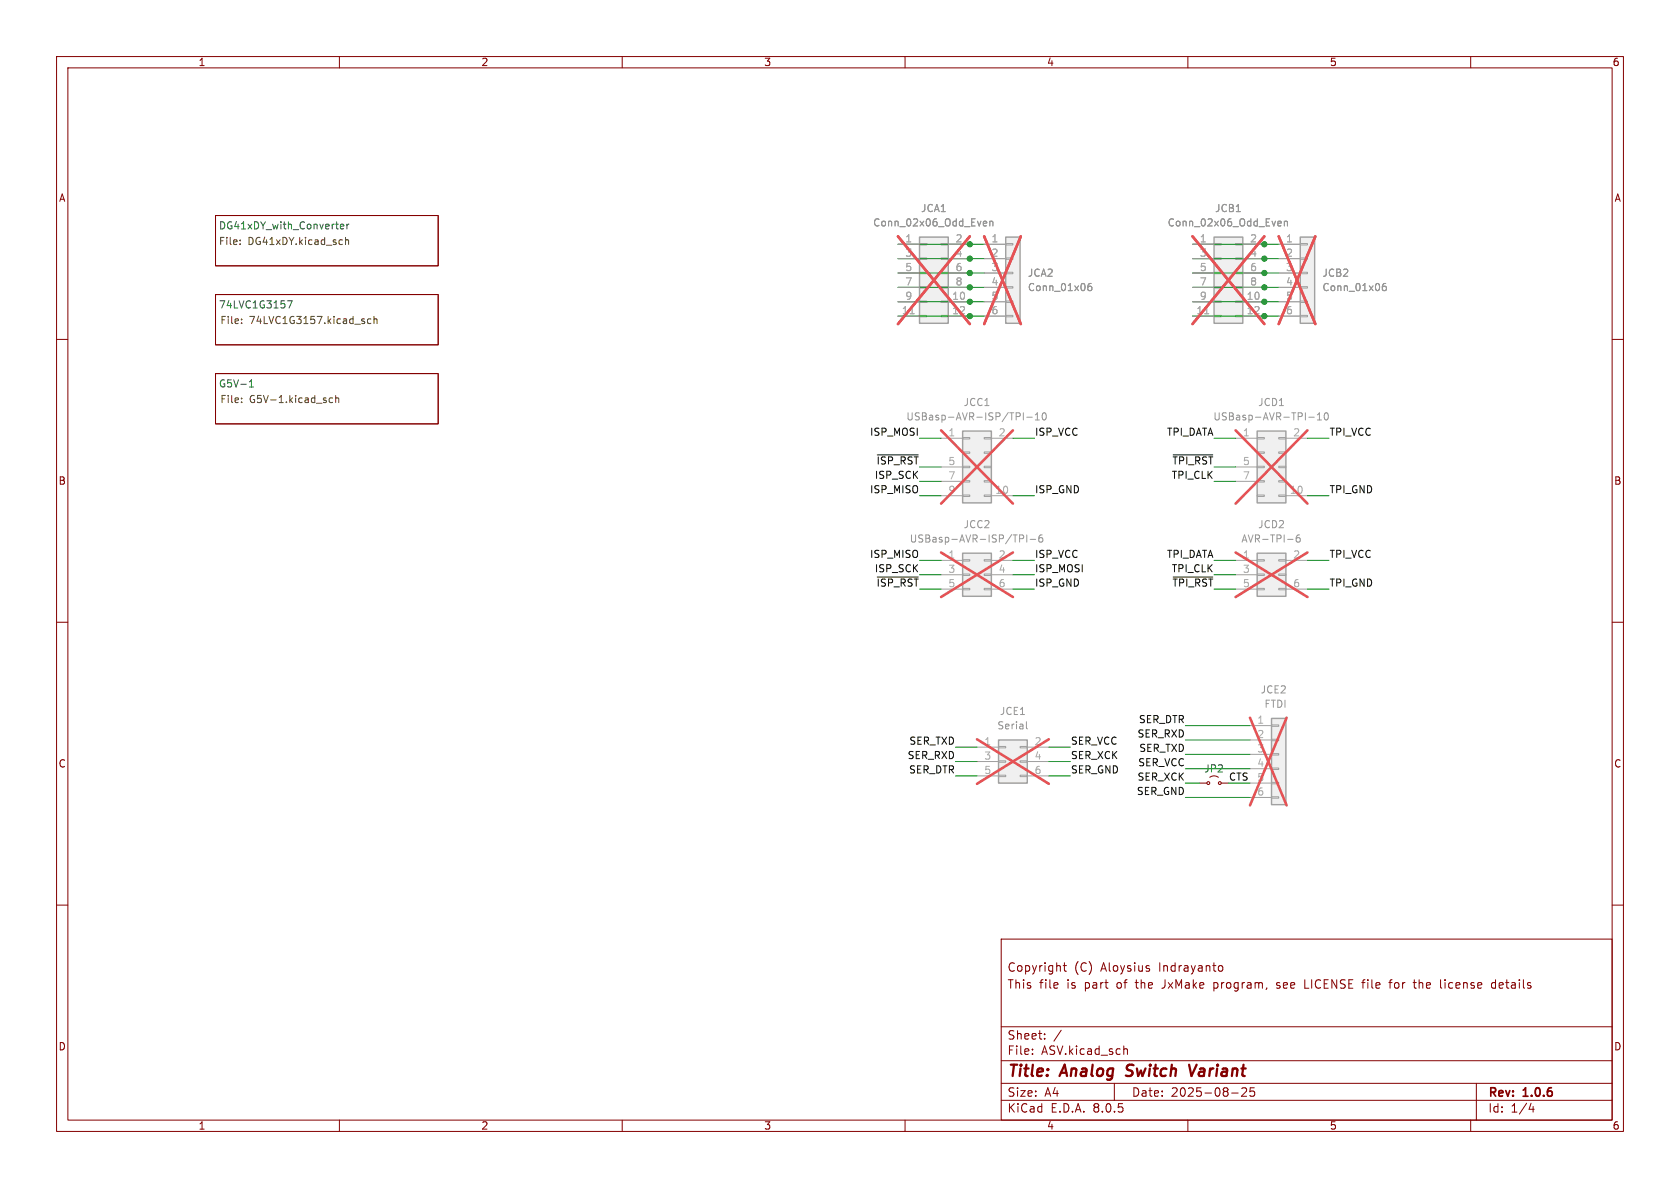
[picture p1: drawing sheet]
(kicad_sch
 (version 20231120)
 (generator "eeschema")
 (generator_version "8.0")
 (paper "A4")
 (title_block
  (title "Analog Switch Variant")
  (date "2025-08-25")
  (rev "1.0.6")
  (comment 2 "This file is part of the JxMake program, see LICENSE file for the license details")
  (comment 3 "Copyright (C) Aloysius Indrayanto"))
 (lib_symbols
  (symbol "Conn_02x03_Odd_Even_3"
   (pin_names
    (offset 1.016) hide) (exclude_from_sim no) (in_bom yes) (on_board yes)
   (property "Reference" "JCD2" (at 1.27 8.89 0) (effects (font (size 1.27 1.27))))
   (property "Value" "AVR-TPI-6" (at 1.27 6.35 0) (effects (font (size 1.27 1.27))))
   (property "Footprint" "Connector_IDC:IDC-Header_2x03_P2.54mm_Vertical" (at 0 0 0) (effects (font (size 1.27 1.27)) (hide yes)))
   (property "Datasheet" "~" (at 0 0 0) (effects (font (size 1.27 1.27)) (hide yes)))
   (property "Description" "Generic connector, double row, 02x03, odd/even pin numbering scheme (row 1 odd numbers, row 2 even numbers), script generated (kicad-library-utils/schlib/autogen/connector/)" (at 0 0 0) (effects (font (size 1.27 1.27)) (hide yes)))
   (symbol "Conn_02x03_Odd_Even_3_1_1"
    (rectangle (start -1.27 -2.413) (end 0 -2.667) (stroke (width 0.1524) (type default)) (fill (type none)))
    (rectangle (start -1.27 0.127) (end 0 -0.127) (stroke (width 0.1524) (type default)) (fill (type none)))
    (rectangle (start -1.27 2.667) (end 0 2.413) (stroke (width 0.1524) (type default)) (fill (type none)))
    (rectangle (start -1.27 3.81) (end 3.81 -3.81) (stroke (width 0.254) (type default)) (fill (type background)))
    (rectangle (start 3.81 -2.413) (end 2.54 -2.667) (stroke (width 0.1524) (type default)) (fill (type none)))
    (rectangle (start 3.81 0.127) (end 2.54 -0.127) (stroke (width 0.1524) (type default)) (fill (type none)))
    (rectangle (start 3.81 2.667) (end 2.54 2.413) (stroke (width 0.1524) (type default)) (fill (type none)))
    (pin passive line (at -5.08 2.54 0) (length 3.81) (name "Pin_1" (effects (font (size 1.27 1.27)))) (number "1" (effects (font (size 1.27 1.27)))))
    (pin passive line (at 7.62 2.54 180) (length 3.81) (name "Pin_2" (effects (font (size 1.27 1.27)))) (number "2" (effects (font (size 1.27 1.27)))))
    (pin passive line (at -5.08 0 0) (length 3.81) (name "Pin_3" (effects (font (size 1.27 1.27)))) (number "3" (effects (font (size 1.27 1.27)))))
    (pin passive line (at -5.08 -2.54 0) (length 3.81) (name "Pin_5" (effects (font (size 1.27 1.27)))) (number "5" (effects (font (size 1.27 1.27)))))
    (pin passive line (at 7.62 -2.54 180) (length 3.81) (name "Pin_6" (effects (font (size 1.27 1.27)))) (number "6" (effects (font (size 1.27 1.27)))))))
  (symbol "Conn_02x05_Odd_Even_1"
   (pin_names
    (offset 1.016) hide) (exclude_from_sim no) (in_bom yes) (on_board yes)
   (property "Reference" "J4" (at 1.27 11.43 0) (effects (font (size 1.27 1.27))))
   (property "Value" "AVR-ISP-10" (at 1.27 8.89 0) (effects (font (size 1.27 1.27))))
   (property "Footprint" "Connector_IDC:IDC-Header_2x05_P2.54mm_Vertical" (at 0 0 0) (effects (font (size 1.27 1.27)) (hide yes)))
   (property "Datasheet" "~" (at 0 0 0) (effects (font (size 1.27 1.27)) (hide yes)))
   (property "Description" "Generic connector, double row, 02x05, odd/even pin numbering scheme (row 1 odd numbers, row 2 even numbers), script generated (kicad-library-utils/schlib/autogen/connector/)" (at 0 0 0) (effects (font (size 1.27 1.27)) (hide yes)))
   (symbol "Conn_02x05_Odd_Even_1_1_1"
    (rectangle (start -1.27 -4.953) (end 0 -5.207) (stroke (width 0.1524) (type default)) (fill (type none)))
    (rectangle (start -1.27 -2.413) (end 0 -2.667) (stroke (width 0.1524) (type default)) (fill (type none)))
    (rectangle (start -1.27 0.127) (end 0 -0.127) (stroke (width 0.1524) (type default)) (fill (type none)))
    (rectangle (start -1.27 2.667) (end 0 2.413) (stroke (width 0.1524) (type default)) (fill (type none)))
    (rectangle (start -1.27 5.207) (end 0 4.953) (stroke (width 0.1524) (type default)) (fill (type none)))
    (rectangle (start -1.27 6.35) (end 3.81 -6.35) (stroke (width 0.254) (type default)) (fill (type background)))
    (rectangle (start 2.54 0.127) (end 3.81 -0.127) (stroke (width 0.1524) (type default)) (fill (type none)))
    (rectangle (start 3.81 -4.953) (end 2.54 -5.207) (stroke (width 0.1524) (type default)) (fill (type none)))
    (rectangle (start 3.81 -2.413) (end 2.54 -2.667) (stroke (width 0.1524) (type default)) (fill (type none)))
    (rectangle (start 3.81 2.667) (end 2.54 2.413) (stroke (width 0.1524) (type default)) (fill (type none)))
    (rectangle (start 3.81 5.207) (end 2.54 4.953) (stroke (width 0.1524) (type default)) (fill (type none)))
    (pin passive line (at -5.08 5.08 0) (length 3.81) (name "Pin_1" (effects (font (size 1.27 1.27)))) (number "1" (effects (font (size 1.27 1.27)))))
    (pin passive line (at 7.62 -5.08 180) (length 3.81) (name "Pin_10" (effects (font (size 1.27 1.27)))) (number "10" (effects (font (size 1.27 1.27)))))
    (pin passive line (at 7.62 5.08 180) (length 3.81) (name "Pin_2" (effects (font (size 1.27 1.27)))) (number "2" (effects (font (size 1.27 1.27)))))
    (pin passive line (at -5.08 0 0) (length 3.81) (name "Pin_5" (effects (font (size 1.27 1.27)))) (number "5" (effects (font (size 1.27 1.27)))))
    (pin passive line (at -5.08 -2.54 0) (length 3.81) (name "Pin_7" (effects (font (size 1.27 1.27)))) (number "7" (effects (font (size 1.27 1.27)))))
    (pin passive line (at -5.08 -5.08 0) (length 3.81) (name "Pin_9" (effects (font (size 1.27 1.27)))) (number "9" (effects (font (size 1.27 1.27)))))))
  (symbol "Conn_02x05_Odd_Even_2"
   (pin_names
    (offset 1.016) hide) (exclude_from_sim no) (in_bom yes) (on_board yes)
   (property "Reference" "JCD1" (at 1.27 11.43 0) (effects (font (size 1.27 1.27))))
   (property "Value" "USBasp-AVR-ISP/TPI-10" (at 1.27 8.89 0) (effects (font (size 1.27 1.27))))
   (property "Footprint" "Connector_IDC:IDC-Header_2x05_P2.54mm_Vertical" (at 0 0 0) (effects (font (size 1.27 1.27)) (hide yes)))
   (property "Datasheet" "~" (at 0 0 0) (effects (font (size 1.27 1.27)) (hide yes)))
   (property "Description" "Generic connector, double row, 02x05, odd/even pin numbering scheme (row 1 odd numbers, row 2 even numbers), script generated (kicad-library-utils/schlib/autogen/connector/)" (at 0 0 0) (effects (font (size 1.27 1.27)) (hide yes)))
   (symbol "Conn_02x05_Odd_Even_2_1_1"
    (rectangle (start -1.27 -4.953) (end 0 -5.207) (stroke (width 0.1524) (type default)) (fill (type none)))
    (rectangle (start -1.27 -2.413) (end 0 -2.667) (stroke (width 0.1524) (type default)) (fill (type none)))
    (rectangle (start -1.27 0.127) (end 0 -0.127) (stroke (width 0.1524) (type default)) (fill (type none)))
    (rectangle (start -1.27 2.667) (end 0 2.413) (stroke (width 0.1524) (type default)) (fill (type none)))
    (rectangle (start -1.27 5.207) (end 0 4.953) (stroke (width 0.1524) (type default)) (fill (type none)))
    (rectangle (start -1.27 6.35) (end 3.81 -6.35) (stroke (width 0.254) (type default)) (fill (type background)))
    (rectangle (start 2.54 0.127) (end 3.81 -0.127) (stroke (width 0.1524) (type default)) (fill (type none)))
    (rectangle (start 3.81 -4.953) (end 2.54 -5.207) (stroke (width 0.1524) (type default)) (fill (type none)))
    (rectangle (start 3.81 -2.413) (end 2.54 -2.667) (stroke (width 0.1524) (type default)) (fill (type none)))
    (rectangle (start 3.81 2.667) (end 2.54 2.413) (stroke (width 0.1524) (type default)) (fill (type none)))
    (rectangle (start 3.81 5.207) (end 2.54 4.953) (stroke (width 0.1524) (type default)) (fill (type none)))
    (pin passive line (at -5.08 5.08 0) (length 3.81) (name "Pin_1" (effects (font (size 1.27 1.27)))) (number "1" (effects (font (size 1.27 1.27)))))
    (pin passive line (at 7.62 -5.08 180) (length 3.81) (name "Pin_10" (effects (font (size 1.27 1.27)))) (number "10" (effects (font (size 1.27 1.27)))))
    (pin passive line (at 7.62 5.08 180) (length 3.81) (name "Pin_2" (effects (font (size 1.27 1.27)))) (number "2" (effects (font (size 1.27 1.27)))))
    (pin passive line (at -5.08 0 0) (length 3.81) (name "Pin_5" (effects (font (size 1.27 1.27)))) (number "5" (effects (font (size 1.27 1.27)))))
    (pin passive line (at -5.08 -2.54 0) (length 3.81) (name "Pin_7" (effects (font (size 1.27 1.27)))) (number "7" (effects (font (size 1.27 1.27)))))))
  (symbol "Connector_Generic:Conn_01x06"
   (pin_names
    (offset 1.016) hide) (exclude_from_sim no) (in_bom yes) (on_board yes)
   (property "Reference" "J" (at 0 7.62 0) (effects (font (size 1.27 1.27))))
   (property "Value" "Conn_01x06" (at 0 -10.16 0) (effects (font (size 1.27 1.27))))
   (property "Footprint" "" (at 0 0 0) (effects (font (size 1.27 1.27)) (hide yes)))
   (property "Datasheet" "~" (at 0 0 0) (effects (font (size 1.27 1.27)) (hide yes)))
   (property "Description" "Generic connector, single row, 01x06, script generated (kicad-library-utils/schlib/autogen/connector/)" (at 0 0 0) (effects (font (size 1.27 1.27)) (hide yes)))
   (symbol "Conn_01x06_1_1"
    (rectangle (start -1.27 -7.493) (end 0 -7.747) (stroke (width 0.1524) (type default)) (fill (type none)))
    (rectangle (start -1.27 -4.953) (end 0 -5.207) (stroke (width 0.1524) (type default)) (fill (type none)))
    (rectangle (start -1.27 -2.413) (end 0 -2.667) (stroke (width 0.1524) (type default)) (fill (type none)))
    (rectangle (start -1.27 0.127) (end 0 -0.127) (stroke (width 0.1524) (type default)) (fill (type none)))
    (rectangle (start -1.27 2.667) (end 0 2.413) (stroke (width 0.1524) (type default)) (fill (type none)))
    (rectangle (start -1.27 5.207) (end 0 4.953) (stroke (width 0.1524) (type default)) (fill (type none)))
    (rectangle (start -1.27 6.35) (end 1.27 -8.89) (stroke (width 0.254) (type default)) (fill (type background)))
    (pin passive line (at -5.08 5.08 0) (length 3.81) (name "Pin_1" (effects (font (size 1.27 1.27)))) (number "1" (effects (font (size 1.27 1.27)))))
    (pin passive line (at -5.08 2.54 0) (length 3.81) (name "Pin_2" (effects (font (size 1.27 1.27)))) (number "2" (effects (font (size 1.27 1.27)))))
    (pin passive line (at -5.08 0 0) (length 3.81) (name "Pin_3" (effects (font (size 1.27 1.27)))) (number "3" (effects (font (size 1.27 1.27)))))
    (pin passive line (at -5.08 -2.54 0) (length 3.81) (name "Pin_4" (effects (font (size 1.27 1.27)))) (number "4" (effects (font (size 1.27 1.27)))))
    (pin passive line (at -5.08 -5.08 0) (length 3.81) (name "Pin_5" (effects (font (size 1.27 1.27)))) (number "5" (effects (font (size 1.27 1.27)))))
    (pin passive line (at -5.08 -7.62 0) (length 3.81) (name "Pin_6" (effects (font (size 1.27 1.27)))) (number "6" (effects (font (size 1.27 1.27)))))))
  (symbol "Connector_Generic:Conn_02x03_Odd_Even"
   (pin_names
    (offset 1.016) hide) (exclude_from_sim no) (in_bom yes) (on_board yes)
   (property "Reference" "J" (at 1.27 5.08 0) (effects (font (size 1.27 1.27))))
   (property "Value" "Conn_02x03_Odd_Even" (at 1.27 -5.08 0) (effects (font (size 1.27 1.27))))
   (property "Footprint" "" (at 0 0 0) (effects (font (size 1.27 1.27)) (hide yes)))
   (property "Datasheet" "~" (at 0 0 0) (effects (font (size 1.27 1.27)) (hide yes)))
   (property "Description" "Generic connector, double row, 02x03, odd/even pin numbering scheme (row 1 odd numbers, row 2 even numbers), script generated (kicad-library-utils/schlib/autogen/connector/)" (at 0 0 0) (effects (font (size 1.27 1.27)) (hide yes)))
   (symbol "Conn_02x03_Odd_Even_1_1"
    (rectangle (start -1.27 -2.413) (end 0 -2.667) (stroke (width 0.1524) (type default)) (fill (type none)))
    (rectangle (start -1.27 0.127) (end 0 -0.127) (stroke (width 0.1524) (type default)) (fill (type none)))
    (rectangle (start -1.27 2.667) (end 0 2.413) (stroke (width 0.1524) (type default)) (fill (type none)))
    (rectangle (start -1.27 3.81) (end 3.81 -3.81) (stroke (width 0.254) (type default)) (fill (type background)))
    (rectangle (start 3.81 -2.413) (end 2.54 -2.667) (stroke (width 0.1524) (type default)) (fill (type none)))
    (rectangle (start 3.81 0.127) (end 2.54 -0.127) (stroke (width 0.1524) (type default)) (fill (type none)))
    (rectangle (start 3.81 2.667) (end 2.54 2.413) (stroke (width 0.1524) (type default)) (fill (type none)))
    (pin passive line (at -5.08 2.54 0) (length 3.81) (name "Pin_1" (effects (font (size 1.27 1.27)))) (number "1" (effects (font (size 1.27 1.27)))))
    (pin passive line (at 7.62 2.54 180) (length 3.81) (name "Pin_2" (effects (font (size 1.27 1.27)))) (number "2" (effects (font (size 1.27 1.27)))))
    (pin passive line (at -5.08 0 0) (length 3.81) (name "Pin_3" (effects (font (size 1.27 1.27)))) (number "3" (effects (font (size 1.27 1.27)))))
    (pin passive line (at 7.62 0 180) (length 3.81) (name "Pin_4" (effects (font (size 1.27 1.27)))) (number "4" (effects (font (size 1.27 1.27)))))
    (pin passive line (at -5.08 -2.54 0) (length 3.81) (name "Pin_5" (effects (font (size 1.27 1.27)))) (number "5" (effects (font (size 1.27 1.27)))))
    (pin passive line (at 7.62 -2.54 180) (length 3.81) (name "Pin_6" (effects (font (size 1.27 1.27)))) (number "6" (effects (font (size 1.27 1.27)))))))
  (symbol "Connector_Generic:Conn_02x06_Odd_Even"
   (pin_names
    (offset 1.016) hide) (exclude_from_sim no) (in_bom yes) (on_board yes)
   (property "Reference" "J" (at 1.27 7.62 0) (effects (font (size 1.27 1.27))))
   (property "Value" "Conn_02x06_Odd_Even" (at 1.27 -10.16 0) (effects (font (size 1.27 1.27))))
   (property "Footprint" "" (at 0 0 0) (effects (font (size 1.27 1.27)) (hide yes)))
   (property "Datasheet" "~" (at 0 0 0) (effects (font (size 1.27 1.27)) (hide yes)))
   (property "Description" "Generic connector, double row, 02x06, odd/even pin numbering scheme (row 1 odd numbers, row 2 even numbers), script generated (kicad-library-utils/schlib/autogen/connector/)" (at 0 0 0) (effects (font (size 1.27 1.27)) (hide yes)))
   (symbol "Conn_02x06_Odd_Even_1_1"
    (rectangle (start -1.27 -7.493) (end 0 -7.747) (stroke (width 0.1524) (type default)) (fill (type none)))
    (rectangle (start -1.27 -4.953) (end 0 -5.207) (stroke (width 0.1524) (type default)) (fill (type none)))
    (rectangle (start -1.27 -2.413) (end 0 -2.667) (stroke (width 0.1524) (type default)) (fill (type none)))
    (rectangle (start -1.27 0.127) (end 0 -0.127) (stroke (width 0.1524) (type default)) (fill (type none)))
    (rectangle (start -1.27 2.667) (end 0 2.413) (stroke (width 0.1524) (type default)) (fill (type none)))
    (rectangle (start -1.27 5.207) (end 0 4.953) (stroke (width 0.1524) (type default)) (fill (type none)))
    (rectangle (start -1.27 6.35) (end 3.81 -8.89) (stroke (width 0.254) (type default)) (fill (type background)))
    (rectangle (start 3.81 -7.493) (end 2.54 -7.747) (stroke (width 0.1524) (type default)) (fill (type none)))
    (rectangle (start 3.81 -4.953) (end 2.54 -5.207) (stroke (width 0.1524) (type default)) (fill (type none)))
    (rectangle (start 3.81 -2.413) (end 2.54 -2.667) (stroke (width 0.1524) (type default)) (fill (type none)))
    (rectangle (start 3.81 0.127) (end 2.54 -0.127) (stroke (width 0.1524) (type default)) (fill (type none)))
    (rectangle (start 3.81 2.667) (end 2.54 2.413) (stroke (width 0.1524) (type default)) (fill (type none)))
    (rectangle (start 3.81 5.207) (end 2.54 4.953) (stroke (width 0.1524) (type default)) (fill (type none)))
    (pin passive line (at -5.08 5.08 0) (length 3.81) (name "Pin_1" (effects (font (size 1.27 1.27)))) (number "1" (effects (font (size 1.27 1.27)))))
    (pin passive line (at 7.62 -5.08 180) (length 3.81) (name "Pin_10" (effects (font (size 1.27 1.27)))) (number "10" (effects (font (size 1.27 1.27)))))
    (pin passive line (at -5.08 -7.62 0) (length 3.81) (name "Pin_11" (effects (font (size 1.27 1.27)))) (number "11" (effects (font (size 1.27 1.27)))))
    (pin passive line (at 7.62 -7.62 180) (length 3.81) (name "Pin_12" (effects (font (size 1.27 1.27)))) (number "12" (effects (font (size 1.27 1.27)))))
    (pin passive line (at 7.62 5.08 180) (length 3.81) (name "Pin_2" (effects (font (size 1.27 1.27)))) (number "2" (effects (font (size 1.27 1.27)))))
    (pin passive line (at -5.08 2.54 0) (length 3.81) (name "Pin_3" (effects (font (size 1.27 1.27)))) (number "3" (effects (font (size 1.27 1.27)))))
    (pin passive line (at 7.62 2.54 180) (length 3.81) (name "Pin_4" (effects (font (size 1.27 1.27)))) (number "4" (effects (font (size 1.27 1.27)))))
    (pin passive line (at -5.08 0 0) (length 3.81) (name "Pin_5" (effects (font (size 1.27 1.27)))) (number "5" (effects (font (size 1.27 1.27)))))
    (pin passive line (at 7.62 0 180) (length 3.81) (name "Pin_6" (effects (font (size 1.27 1.27)))) (number "6" (effects (font (size 1.27 1.27)))))
    (pin passive line (at -5.08 -2.54 0) (length 3.81) (name "Pin_7" (effects (font (size 1.27 1.27)))) (number "7" (effects (font (size 1.27 1.27)))))
    (pin passive line (at 7.62 -2.54 180) (length 3.81) (name "Pin_8" (effects (font (size 1.27 1.27)))) (number "8" (effects (font (size 1.27 1.27)))))
    (pin passive line (at -5.08 -5.08 0) (length 3.81) (name "Pin_9" (effects (font (size 1.27 1.27)))) (number "9" (effects (font (size 1.27 1.27)))))))
  (symbol "Jumper:Jumper_2_Small_Open"
   (pin_numbers hide)
   (pin_names
    (offset 0) hide) (exclude_from_sim yes) (in_bom yes) (on_board yes)
   (property "Reference" "JP" (at 0 2.794 0) (effects (font (size 1.27 1.27))))
   (property "Value" "Jumper_2_Small_Open" (at 0 -2.286 0) (effects (font (size 1.27 1.27))))
   (property "Footprint" "" (at 0 0 0) (effects (font (size 1.27 1.27)) (hide yes)))
   (property "Datasheet" "~" (at 0 0 0) (effects (font (size 1.27 1.27)) (hide yes)))
   (property "Description" "Jumper, 2-pole, small symbol, open" (at 0 0 0) (effects (font (size 1.27 1.27)) (hide yes)))
   (symbol "Jumper_2_Small_Open_0_0"
    (circle (center -1.016 0) (radius 0.254) (stroke (width 0) (type default)) (fill (type none)))
    (circle (center 1.016 0) (radius 0.254) (stroke (width 0) (type default)) (fill (type none))))
   (symbol "Jumper_2_Small_Open_0_1"
    (arc (start 0.762 1.0196) (mid 0 1.2729) (end -0.762 1.0196) (stroke (width 0) (type default)) (fill (type none))))
   (symbol "Jumper_2_Small_Open_1_1"
    (pin passive line (at -2.54 0 0) (length 1.27) (name "A" (effects (font (size 1.27 1.27)))) (number "1" (effects (font (size 1.27 1.27)))))
    (pin passive line (at 2.54 0 180) (length 1.27) (name "B" (effects (font (size 1.27 1.27)))) (number "2" (effects (font (size 1.27 1.27))))))))
 (junction
  (at 223.52 50.8)
  (diameter 0)
  (color 0 0 0 0))
 (junction
  (at 171.45 53.34)
  (diameter 0)
  (color 0 0 0 0))
 (junction
  (at 171.45 55.88)
  (diameter 0)
  (color 0 0 0 0))
 (junction
  (at 223.52 45.72)
  (diameter 0)
  (color 0 0 0 0))
 (junction
  (at 223.52 55.88)
  (diameter 0)
  (color 0 0 0 0))
 (junction
  (at 171.45 43.18)
  (diameter 0)
  (color 0 0 0 0))
 (junction
  (at 223.52 48.26)
  (diameter 0)
  (color 0 0 0 0))
 (junction
  (at 223.52 43.18)
  (diameter 0)
  (color 0 0 0 0))
 (junction
  (at 223.52 53.34)
  (diameter 0)
  (color 0 0 0 0))
 (junction
  (at 171.45 45.72)
  (diameter 0)
  (color 0 0 0 0))
 (junction
  (at 171.45 50.8)
  (diameter 0)
  (color 0 0 0 0))
 (junction
  (at 171.45 48.26)
  (diameter 0)
  (color 0 0 0 0))
 (wire
  (pts (xy 210.82 43.18) (xy 223.52 43.18))
  (stroke (width 0) (type default)))
 (wire
  (pts (xy 209.55 128.27) (xy 220.98 128.27))
  (stroke (width 0) (type default)))
 (wire
  (pts (xy 210.82 48.26) (xy 223.52 48.26))
  (stroke (width 0) (type default)))
 (wire
  (pts (xy 158.75 50.8) (xy 171.45 50.8))
  (stroke (width 0) (type default)))
 (wire
  (pts (xy 210.82 50.8) (xy 223.52 50.8))
  (stroke (width 0) (type default)))
 (wire
  (pts (xy 162.56 82.55) (xy 166.37 82.55))
  (stroke (width 0) (type default)))
 (wire
  (pts (xy 158.75 48.26) (xy 171.45 48.26))
  (stroke (width 0) (type default)))
 (wire
  (pts (xy 173.99 50.8) (xy 171.45 50.8))
  (stroke (width 0) (type default)))
 (wire
  (pts (xy 226.06 50.8) (xy 223.52 50.8))
  (stroke (width 0) (type default)))
 (wire
  (pts (xy 179.07 104.14) (xy 182.88 104.14))
  (stroke (width 0) (type default)))
 (wire
  (pts (xy 173.99 53.34) (xy 171.45 53.34))
  (stroke (width 0) (type default)))
 (wire
  (pts (xy 162.56 104.14) (xy 166.37 104.14))
  (stroke (width 0) (type default)))
 (wire
  (pts (xy 179.07 87.63) (xy 182.88 87.63))
  (stroke (width 0) (type default)))
 (wire
  (pts (xy 158.75 43.18) (xy 171.45 43.18))
  (stroke (width 0) (type default)))
 (wire
  (pts (xy 173.99 55.88) (xy 171.45 55.88))
  (stroke (width 0) (type default)))
 (wire
  (pts (xy 162.56 85.09) (xy 166.37 85.09))
  (stroke (width 0) (type default)))
 (wire
  (pts (xy 179.07 77.47) (xy 182.88 77.47))
  (stroke (width 0) (type default)))
 (wire
  (pts (xy 158.75 55.88) (xy 171.45 55.88))
  (stroke (width 0) (type default)))
 (wire
  (pts (xy 158.75 53.34) (xy 171.45 53.34))
  (stroke (width 0) (type default)))
 (wire
  (pts (xy 214.63 82.55) (xy 218.44 82.55))
  (stroke (width 0) (type default)))
 (wire
  (pts (xy 185.42 137.16) (xy 189.23 137.16))
  (stroke (width 0) (type default)))
 (wire
  (pts (xy 214.63 101.6) (xy 218.44 101.6))
  (stroke (width 0) (type default)))
 (wire
  (pts (xy 210.82 55.88) (xy 223.52 55.88))
  (stroke (width 0) (type default)))
 (wire
  (pts (xy 231.14 87.63) (xy 234.95 87.63))
  (stroke (width 0) (type default)))
 (wire
  (pts (xy 162.56 101.6) (xy 166.37 101.6))
  (stroke (width 0) (type default)))
 (wire
  (pts (xy 179.07 101.6) (xy 182.88 101.6))
  (stroke (width 0) (type default)))
 (wire
  (pts (xy 217.17 138.43) (xy 220.98 138.43))
  (stroke (width 0) (type default)))
 (wire
  (pts (xy 214.63 99.06) (xy 218.44 99.06))
  (stroke (width 0) (type default)))
 (wire
  (pts (xy 173.99 45.72) (xy 171.45 45.72))
  (stroke (width 0) (type default)))
 (wire
  (pts (xy 173.99 48.26) (xy 171.45 48.26))
  (stroke (width 0) (type default)))
 (wire
  (pts (xy 162.56 77.47) (xy 166.37 77.47))
  (stroke (width 0) (type default)))
 (wire
  (pts (xy 226.06 48.26) (xy 223.52 48.26))
  (stroke (width 0) (type default)))
 (wire
  (pts (xy 185.42 132.08) (xy 189.23 132.08))
  (stroke (width 0) (type default)))
 (wire
  (pts (xy 209.55 138.43) (xy 212.09 138.43))
  (stroke (width 0) (type default)))
 (wire
  (pts (xy 168.91 134.62) (xy 172.72 134.62))
  (stroke (width 0) (type default)))
 (wire
  (pts (xy 231.14 77.47) (xy 234.95 77.47))
  (stroke (width 0) (type default)))
 (wire
  (pts (xy 214.63 85.09) (xy 218.44 85.09))
  (stroke (width 0) (type default)))
 (wire
  (pts (xy 162.56 87.63) (xy 166.37 87.63))
  (stroke (width 0) (type default)))
 (wire
  (pts (xy 226.06 53.34) (xy 223.52 53.34))
  (stroke (width 0) (type default)))
 (wire
  (pts (xy 162.56 99.06) (xy 166.37 99.06))
  (stroke (width 0) (type default)))
 (wire
  (pts (xy 231.14 99.06) (xy 234.95 99.06))
  (stroke (width 0) (type default)))
 (wire
  (pts (xy 210.82 45.72) (xy 223.52 45.72))
  (stroke (width 0) (type default)))
 (wire
  (pts (xy 226.06 43.18) (xy 223.52 43.18))
  (stroke (width 0) (type default)))
 (wire
  (pts (xy 168.91 132.08) (xy 172.72 132.08))
  (stroke (width 0) (type default)))
 (wire
  (pts (xy 210.82 53.34) (xy 223.52 53.34))
  (stroke (width 0) (type default)))
 (wire
  (pts (xy 209.55 140.97) (xy 220.98 140.97))
  (stroke (width 0) (type default)))
 (wire
  (pts (xy 226.06 45.72) (xy 223.52 45.72))
  (stroke (width 0) (type default)))
 (wire
  (pts (xy 179.07 99.06) (xy 182.88 99.06))
  (stroke (width 0) (type default)))
 (wire
  (pts (xy 209.55 135.89) (xy 220.98 135.89))
  (stroke (width 0) (type default)))
 (wire
  (pts (xy 168.91 137.16) (xy 172.72 137.16))
  (stroke (width 0) (type default)))
 (wire
  (pts (xy 214.63 104.14) (xy 218.44 104.14))
  (stroke (width 0) (type default)))
 (wire
  (pts (xy 226.06 55.88) (xy 223.52 55.88))
  (stroke (width 0) (type default)))
 (wire
  (pts (xy 158.75 45.72) (xy 171.45 45.72))
  (stroke (width 0) (type default)))
 (wire
  (pts (xy 231.14 104.14) (xy 234.95 104.14))
  (stroke (width 0) (type default)))
 (wire
  (pts (xy 214.63 77.47) (xy 218.44 77.47))
  (stroke (width 0) (type default)))
 (wire
  (pts (xy 173.99 43.18) (xy 171.45 43.18))
  (stroke (width 0) (type default)))
 (wire
  (pts (xy 209.55 130.81) (xy 220.98 130.81))
  (stroke (width 0) (type default)))
 (wire
  (pts (xy 185.42 134.62) (xy 189.23 134.62))
  (stroke (width 0) (type default)))
 (wire
  (pts (xy 209.55 133.35) (xy 220.98 133.35))
  (stroke (width 0) (type default)))
 (label "SER_XCK"
  (at 189.23 134.62 0)
  (fields_autoplaced yes)
  (effects (font (size 1.27 1.27)) (justify left bottom)))
 (label "CTS"
  (at 217.17 138.43 0)
  (fields_autoplaced yes)
  (effects (font (size 1.27 1.27)) (justify left bottom)))
 (label "SER_DTR"
  (at 168.91 137.16 180)
  (fields_autoplaced yes)
  (effects (font (size 1.27 1.27)) (justify right bottom)))
 (label "SER_RXD"
  (at 168.91 134.62 180)
  (fields_autoplaced yes)
  (effects (font (size 1.27 1.27)) (justify right bottom)))
 (label "TPI_DATA"
  (at 214.63 99.06 180)
  (fields_autoplaced yes)
  (effects (font (size 1.27 1.27)) (justify right bottom)))
 (label "ISP_GND"
  (at 182.88 104.14 0)
  (fields_autoplaced yes)
  (effects (font (size 1.27 1.27)) (justify left bottom)))
 (label "TPI_DATA"
  (at 214.63 77.47 180)
  (fields_autoplaced yes)
  (effects (font (size 1.27 1.27)) (justify right bottom)))
 (label "SER_TXD"
  (at 209.55 133.35 180)
  (fields_autoplaced yes)
  (effects (font (size 1.27 1.27)) (justify right bottom)))
 (label "SER_GND"
  (at 189.23 137.16 0)
  (fields_autoplaced yes)
  (effects (font (size 1.27 1.27)) (justify left bottom)))
 (label "ISP_VCC"
  (at 182.88 99.06 0)
  (fields_autoplaced yes)
  (effects (font (size 1.27 1.27)) (justify left bottom)))
 (label "SER_RXD"
  (at 209.55 130.81 180)
  (fields_autoplaced yes)
  (effects (font (size 1.27 1.27)) (justify right bottom)))
 (label "ISP_GND"
  (at 182.88 87.63 0)
  (fields_autoplaced yes)
  (effects (font (size 1.27 1.27)) (justify left bottom)))
 (label "ISP_SCK"
  (at 162.56 85.09 180)
  (fields_autoplaced yes)
  (effects (font (size 1.27 1.27)) (justify right bottom)))
 (label "TPI_CLK"
  (at 214.63 101.6 180)
  (fields_autoplaced yes)
  (effects (font (size 1.27 1.27)) (justify right bottom)))
 (label "~{ISP_RST}"
  (at 162.56 82.55 180)
  (fields_autoplaced yes)
  (effects (font (size 1.27 1.27)) (justify right bottom)))
 (label "SER_TXD"
  (at 168.91 132.08 180)
  (fields_autoplaced yes)
  (effects (font (size 1.27 1.27)) (justify right bottom)))
 (label "SER_DTR"
  (at 209.55 128.27 180)
  (fields_autoplaced yes)
  (effects (font (size 1.27 1.27)) (justify right bottom)))
 (label "SER_VCC"
  (at 189.23 132.08 0)
  (fields_autoplaced yes)
  (effects (font (size 1.27 1.27)) (justify left bottom)))
 (label "ISP_SCK"
  (at 162.56 101.6 180)
  (fields_autoplaced yes)
  (effects (font (size 1.27 1.27)) (justify right bottom)))
 (label "TPI_VCC"
  (at 234.95 99.06 0)
  (fields_autoplaced yes)
  (effects (font (size 1.27 1.27)) (justify left bottom)))
 (label "SER_GND"
  (at 209.55 140.97 180)
  (fields_autoplaced yes)
  (effects (font (size 1.27 1.27)) (justify right bottom)))
 (label "TPI_GND"
  (at 234.95 104.14 0)
  (fields_autoplaced yes)
  (effects (font (size 1.27 1.27)) (justify left bottom)))
 (label "~{TPI_RST}"
  (at 214.63 82.55 180)
  (fields_autoplaced yes)
  (effects (font (size 1.27 1.27)) (justify right bottom)))
 (label "~{TPI_RST}"
  (at 214.63 104.14 180)
  (fields_autoplaced yes)
  (effects (font (size 1.27 1.27)) (justify right bottom)))
 (label "SER_XCK"
  (at 209.55 138.43 180)
  (fields_autoplaced yes)
  (effects (font (size 1.27 1.27)) (justify right bottom)))
 (label "ISP_MISO"
  (at 162.56 87.63 180)
  (fields_autoplaced yes)
  (effects (font (size 1.27 1.27)) (justify right bottom)))
 (label "ISP_MOSI"
  (at 162.56 77.47 180)
  (fields_autoplaced yes)
  (effects (font (size 1.27 1.27)) (justify right bottom)))
 (label "ISP_MISO"
  (at 162.56 99.06 180)
  (fields_autoplaced yes)
  (effects (font (size 1.27 1.27)) (justify right bottom)))
 (label "~{ISP_RST}"
  (at 162.56 104.14 180)
  (fields_autoplaced yes)
  (effects (font (size 1.27 1.27)) (justify right bottom)))
 (label "TPI_VCC"
  (at 234.95 77.47 0)
  (fields_autoplaced yes)
  (effects (font (size 1.27 1.27)) (justify left bottom)))
 (label "TPI_GND"
  (at 234.95 87.63 0)
  (fields_autoplaced yes)
  (effects (font (size 1.27 1.27)) (justify left bottom)))
 (label "SER_VCC"
  (at 209.55 135.89 180)
  (fields_autoplaced yes)
  (effects (font (size 1.27 1.27)) (justify right bottom)))
 (label "ISP_VCC"
  (at 182.88 77.47 0)
  (fields_autoplaced yes)
  (effects (font (size 1.27 1.27)) (justify left bottom)))
 (label "ISP_MOSI"
  (at 182.88 101.6 0)
  (fields_autoplaced yes)
  (effects (font (size 1.27 1.27)) (justify left bottom)))
 (label "TPI_CLK"
  (at 214.63 85.09 180)
  (fields_autoplaced yes)
  (effects (font (size 1.27 1.27)) (justify right bottom)))
 (symbol
  (lib_id "Connector_Generic:Conn_02x06_Odd_Even")
  (at 215.9 48.26 0)
  (unit 1)
  (exclude_from_sim no)
  (in_bom yes)
  (on_board yes)
  (dnp yes)
  (property "Reference" "JCB1" (at 217.17 36.83 0) (effects (font (size 1.27 1.27))))
  (property "Value" "Conn_02x06_Odd_Even" (at 217.17 39.37 0) (effects (font (size 1.27 1.27))))
  (property "Footprint" "Connector_PinHeader_2.54mm:PinHeader_2x06_P2.54mm_Horizontal" (at 215.9 48.26 0) (effects (font (size 1.27 1.27)) (hide yes)))
  (property "Datasheet" "~" (at 215.9 48.26 0) (effects (font (size 1.27 1.27)) (hide yes)))
  (property "Description" "Generic connector, double row, 02x06, odd/even pin numbering scheme (row 1 odd numbers, row 2 even numbers), script generated (kicad-library-utils/schlib/autogen/connector/)" (at 215.9 48.26 0) (effects (font (size 1.27 1.27)) (hide yes)))
  (pin "7")
  (pin "12")
  (pin "11")
  (pin "10")
  (pin "1")
  (pin "3")
  (pin "5")
  (pin "8")
  (pin "2")
  (pin "6")
  (pin "4")
  (pin "9"))
 (symbol
  (lib_id "Connector_Generic:Conn_01x06")
  (at 179.07 48.26 0)
  (unit 1)
  (exclude_from_sim no)
  (in_bom yes)
  (on_board yes)
  (dnp yes)
  (fields_autoplaced yes)
  (property "Reference" "JCA2" (at 181.61 48.2599 0) (effects (font (size 1.27 1.27)) (justify left)))
  (property "Value" "Conn_01x06" (at 181.61 50.7999 0) (effects (font (size 1.27 1.27)) (justify left)))
  (property "Footprint" "Connector_PinHeader_2.54mm:PinHeader_1x06_P2.54mm_Horizontal" (at 179.07 48.26 0) (effects (font (size 1.27 1.27)) (hide yes)))
  (property "Datasheet" "~" (at 179.07 48.26 0) (effects (font (size 1.27 1.27)) (hide yes)))
  (property "Description" "Generic connector, single row, 01x06, script generated (kicad-library-utils/schlib/autogen/connector/)" (at 179.07 48.26 0) (effects (font (size 1.27 1.27)) (hide yes)))
  (pin "6")
  (pin "5")
  (pin "3")
  (pin "2")
  (pin "1")
  (pin "4"))
 (symbol
  (lib_name "Conn_02x03_Odd_Even_3")
  (lib_id "Connector_Generic:Conn_02x03_Odd_Even")
  (at 223.52 101.6 0)
  (unit 1)
  (exclude_from_sim no)
  (in_bom yes)
  (on_board yes)
  (dnp yes)
  (fields_autoplaced yes)
  (property "Reference" "JCD2" (at 224.79 92.71 0) (effects (font (size 1.27 1.27))))
  (property "Value" "AVR-TPI-6" (at 224.79 95.25 0) (effects (font (size 1.27 1.27))))
  (property "Footprint" "Connector_IDC:IDC-Header_2x03_P2.54mm_Vertical" (at 223.52 101.6 0) (effects (font (size 1.27 1.27)) (hide yes)))
  (property "Datasheet" "~" (at 223.52 101.6 0) (effects (font (size 1.27 1.27)) (hide yes)))
  (property "Description" "Generic connector, double row, 02x03, odd/even pin numbering scheme (row 1 odd numbers, row 2 even numbers), script generated (kicad-library-utils/schlib/autogen/connector/)" (at 223.52 101.6 0) (effects (font (size 1.27 1.27)) (hide yes)))
  (pin "3")
  (pin "6")
  (pin "1")
  (pin "5")
  (pin "2"))
 (symbol
  (lib_id "Connector_Generic:Conn_02x06_Odd_Even")
  (at 163.83 48.26 0)
  (unit 1)
  (exclude_from_sim no)
  (in_bom yes)
  (on_board yes)
  (dnp yes)
  (fields_autoplaced yes)
  (property "Reference" "JCA1" (at 165.1 36.83 0) (effects (font (size 1.27 1.27))))
  (property "Value" "Conn_02x06_Odd_Even" (at 165.1 39.37 0) (effects (font (size 1.27 1.27))))
  (property "Footprint" "Connector_PinHeader_2.54mm:PinHeader_2x06_P2.54mm_Horizontal" (at 163.83 48.26 0) (effects (font (size 1.27 1.27)) (hide yes)))
  (property "Datasheet" "~" (at 163.83 48.26 0) (effects (font (size 1.27 1.27)) (hide yes)))
  (property "Description" "Generic connector, double row, 02x06, odd/even pin numbering scheme (row 1 odd numbers, row 2 even numbers), script generated (kicad-library-utils/schlib/autogen/connector/)" (at 163.83 48.26 0) (effects (font (size 1.27 1.27)) (hide yes)))
  (pin "7")
  (pin "12")
  (pin "11")
  (pin "10")
  (pin "1")
  (pin "3")
  (pin "5")
  (pin "8")
  (pin "2")
  (pin "6")
  (pin "4")
  (pin "9"))
 (symbol
  (lib_id "Connector_Generic:Conn_01x06")
  (at 231.14 48.26 0)
  (unit 1)
  (exclude_from_sim no)
  (in_bom yes)
  (on_board yes)
  (dnp yes)
  (fields_autoplaced yes)
  (property "Reference" "JCB2" (at 233.68 48.2599 0) (effects (font (size 1.27 1.27)) (justify left)))
  (property "Value" "Conn_01x06" (at 233.68 50.7999 0) (effects (font (size 1.27 1.27)) (justify left)))
  (property "Footprint" "Connector_PinHeader_2.54mm:PinHeader_1x06_P2.54mm_Horizontal" (at 231.14 48.26 0) (effects (font (size 1.27 1.27)) (hide yes)))
  (property "Datasheet" "~" (at 231.14 48.26 0) (effects (font (size 1.27 1.27)) (hide yes)))
  (property "Description" "Generic connector, single row, 01x06, script generated (kicad-library-utils/schlib/autogen/connector/)" (at 231.14 48.26 0) (effects (font (size 1.27 1.27)) (hide yes)))
  (pin "6")
  (pin "5")
  (pin "3")
  (pin "2")
  (pin "1")
  (pin "4"))
 (symbol
  (lib_id "Connector_Generic:Conn_02x03_Odd_Even")
  (at 177.8 134.62 0)
  (unit 1)
  (exclude_from_sim no)
  (in_bom yes)
  (on_board yes)
  (dnp yes)
  (fields_autoplaced yes)
  (property "Reference" "JCE1" (at 179.07 125.73 0) (effects (font (size 1.27 1.27))))
  (property "Value" "Serial" (at 179.07 128.27 0) (effects (font (size 1.27 1.27))))
  (property "Footprint" "Connector_IDC:IDC-Header_2x03_P2.54mm_Vertical" (at 177.8 134.62 0) (effects (font (size 1.27 1.27)) (hide yes)))
  (property "Datasheet" "~" (at 177.8 134.62 0) (effects (font (size 1.27 1.27)) (hide yes)))
  (property "Description" "Generic connector, double row, 02x03, odd/even pin numbering scheme (row 1 odd numbers, row 2 even numbers), script generated (kicad-library-utils/schlib/autogen/connector/)" (at 177.8 134.62 0) (effects (font (size 1.27 1.27)) (hide yes)))
  (pin "3")
  (pin "6")
  (pin "1")
  (pin "5")
  (pin "2")
  (pin "4"))
 (symbol
  (lib_id "Jumper:Jumper_2_Small_Open")
  (at 214.63 138.43 0)
  (unit 1)
  (exclude_from_sim yes)
  (in_bom yes)
  (on_board yes)
  (dnp no)
  (property "Reference" "JP2" (at 214.63 135.89 0) (effects (font (size 1.27 1.27))))
  (property "Value" "Jumper_2_Small_Open" (at 214.63 134.62 0) (effects (font (size 1.27 1.27)) (hide yes)))
  (property "Footprint" "Jumper:SolderJumper-2_P1.3mm_Open_RoundedPad1.0x1.5mm" (at 214.63 138.43 0) (effects (font (size 1.27 1.27)) (hide yes)))
  (property "Datasheet" "~" (at 214.63 138.43 0) (effects (font (size 1.27 1.27)) (hide yes)))
  (property "Description" "Jumper, 2-pole, small symbol, open" (at 214.63 138.43 0) (effects (font (size 1.27 1.27)) (hide yes)))
  (pin "1")
  (pin "2"))
 (symbol
  (lib_id "Connector_Generic:Conn_02x03_Odd_Even")
  (at 171.45 101.6 0)
  (unit 1)
  (exclude_from_sim no)
  (in_bom yes)
  (on_board yes)
  (dnp yes)
  (fields_autoplaced yes)
  (property "Reference" "JCC2" (at 172.72 92.71 0) (effects (font (size 1.27 1.27))))
  (property "Value" "USBasp-AVR-ISP/TPI-6" (at 172.72 95.25 0) (effects (font (size 1.27 1.27))))
  (property "Footprint" "Connector_IDC:IDC-Header_2x03_P2.54mm_Vertical" (at 171.45 101.6 0) (effects (font (size 1.27 1.27)) (hide yes)))
  (property "Datasheet" "~" (at 171.45 101.6 0) (effects (font (size 1.27 1.27)) (hide yes)))
  (property "Description" "Generic connector, double row, 02x03, odd/even pin numbering scheme (row 1 odd numbers, row 2 even numbers), script generated (kicad-library-utils/schlib/autogen/connector/)" (at 171.45 101.6 0) (effects (font (size 1.27 1.27)) (hide yes)))
  (pin "4")
  (pin "3")
  (pin "6")
  (pin "1")
  (pin "5")
  (pin "2"))
 (symbol
  (lib_id "Connector_Generic:Conn_01x06")
  (at 226.06 133.35 0)
  (unit 1)
  (exclude_from_sim no)
  (in_bom yes)
  (on_board yes)
  (dnp yes)
  (property "Reference" "JCE2" (at 227.584 121.92 0) (effects (font (size 1.27 1.27)) (justify right)))
  (property "Value" "FTDI" (at 227.584 124.46 0) (effects (font (size 1.27 1.27)) (justify right)))
  (property "Footprint" "Connector_PinSocket_2.54mm:PinSocket_1x06_P2.54mm_Horizontal" (at 226.06 133.35 0) (effects (font (size 1.27 1.27)) (hide yes)))
  (property "Datasheet" "~" (at 226.06 133.35 0) (effects (font (size 1.27 1.27)) (hide yes)))
  (property "Description" "Generic connector, single row, 01x06, script generated (kicad-library-utils/schlib/autogen/connector/)" (at 226.06 133.35 0) (effects (font (size 1.27 1.27)) (hide yes)))
  (pin "2")
  (pin "1")
  (pin "4")
  (pin "3")
  (pin "5")
  (pin "6"))
 (symbol
  (lib_name "Conn_02x05_Odd_Even_1")
  (lib_id "Connector_Generic:Conn_02x05_Odd_Even")
  (at 171.45 82.55 0)
  (unit 1)
  (exclude_from_sim no)
  (in_bom yes)
  (on_board yes)
  (dnp yes)
  (fields_autoplaced yes)
  (property "Reference" "JCC1" (at 172.72 71.12 0) (effects (font (size 1.27 1.27))))
  (property "Value" "USBasp-AVR-ISP/TPI-10" (at 172.72 73.66 0) (effects (font (size 1.27 1.27))))
  (property "Footprint" "Connector_IDC:IDC-Header_2x05_P2.54mm_Vertical" (at 171.45 82.55 0) (effects (font (size 1.27 1.27)) (hide yes)))
  (property "Datasheet" "~" (at 171.45 82.55 0) (effects (font (size 1.27 1.27)) (hide yes)))
  (property "Description" "Generic connector, double row, 02x05, odd/even pin numbering scheme (row 1 odd numbers, row 2 even numbers), script generated (kicad-library-utils/schlib/autogen/connector/)" (at 171.45 82.55 0) (effects (font (size 1.27 1.27)) (hide yes)))
  (pin "9")
  (pin "10")
  (pin "7")
  (pin "5")
  (pin "1")
  (pin "2"))
 (symbol
  (lib_name "Conn_02x05_Odd_Even_2")
  (lib_id "Connector_Generic:Conn_02x05_Odd_Even")
  (at 223.52 82.55 0)
  (unit 1)
  (exclude_from_sim no)
  (in_bom yes)
  (on_board yes)
  (dnp yes)
  (fields_autoplaced yes)
  (property "Reference" "JCD1" (at 224.79 71.12 0) (effects (font (size 1.27 1.27))))
  (property "Value" "USBasp-AVR-TPI-10" (at 224.79 73.66 0) (effects (font (size 1.27 1.27))))
  (property "Footprint" "Connector_IDC:IDC-Header_2x05_P2.54mm_Vertical" (at 223.52 82.55 0) (effects (font (size 1.27 1.27)) (hide yes)))
  (property "Datasheet" "~" (at 223.52 82.55 0) (effects (font (size 1.27 1.27)) (hide yes)))
  (property "Description" "Generic connector, double row, 02x05, odd/even pin numbering scheme (row 1 odd numbers, row 2 even numbers), script generated (kicad-library-utils/schlib/autogen/connector/)" (at 223.52 82.55 0) (effects (font (size 1.27 1.27)) (hide yes)))
  (pin "10")
  (pin "7")
  (pin "5")
  (pin "1")
  (pin "2"))
 (sheet
  (at 38.1 38.1)
  (size 39.37 8.89)
  (stroke (width 0.1524) (type solid))
  (fill (color 0 0 0 0.0000))
  (property "Sheetname" "DG41xDY_with_Converter" (at 38.608 40.64 0) (effects (font (size 1.27 1.27)) (justify left bottom)))
  (property "Sheetfile" "DG41xDY.kicad_sch" (at 38.608 41.91 0) (effects (font (size 1.27 1.27)) (justify left top))))
 (sheet
  (at 38.1 52.07)
  (size 39.37 8.89)
  (stroke (width 0.1524) (type solid))
  (fill (color 0 0 0 0.0000))
  (property "Sheetname" "74LVC1G3157" (at 38.608 54.61 0) (effects (font (size 1.27 1.27)) (justify left bottom)))
  (property "Sheetfile" "74LVC1G3157.kicad_sch" (at 38.862 55.88 0) (effects (font (size 1.27 1.27)) (justify left top))))
 (sheet
  (at 38.1 66.04)
  (size 39.37 8.89)
  (stroke (width 0.1524) (type solid))
  (fill (color 0 0 0 0.0000))
  (property "Sheetname" "G5V-1" (at 38.608 68.58 0) (effects (font (size 1.27 1.27)) (justify left bottom)))
  (property "Sheetfile" "G5V-1.kicad_sch" (at 38.862 69.85 0) (effects (font (size 1.27 1.27)) (justify left top))))
 (sheet_instances
  (path ""
   (page "1"))))
